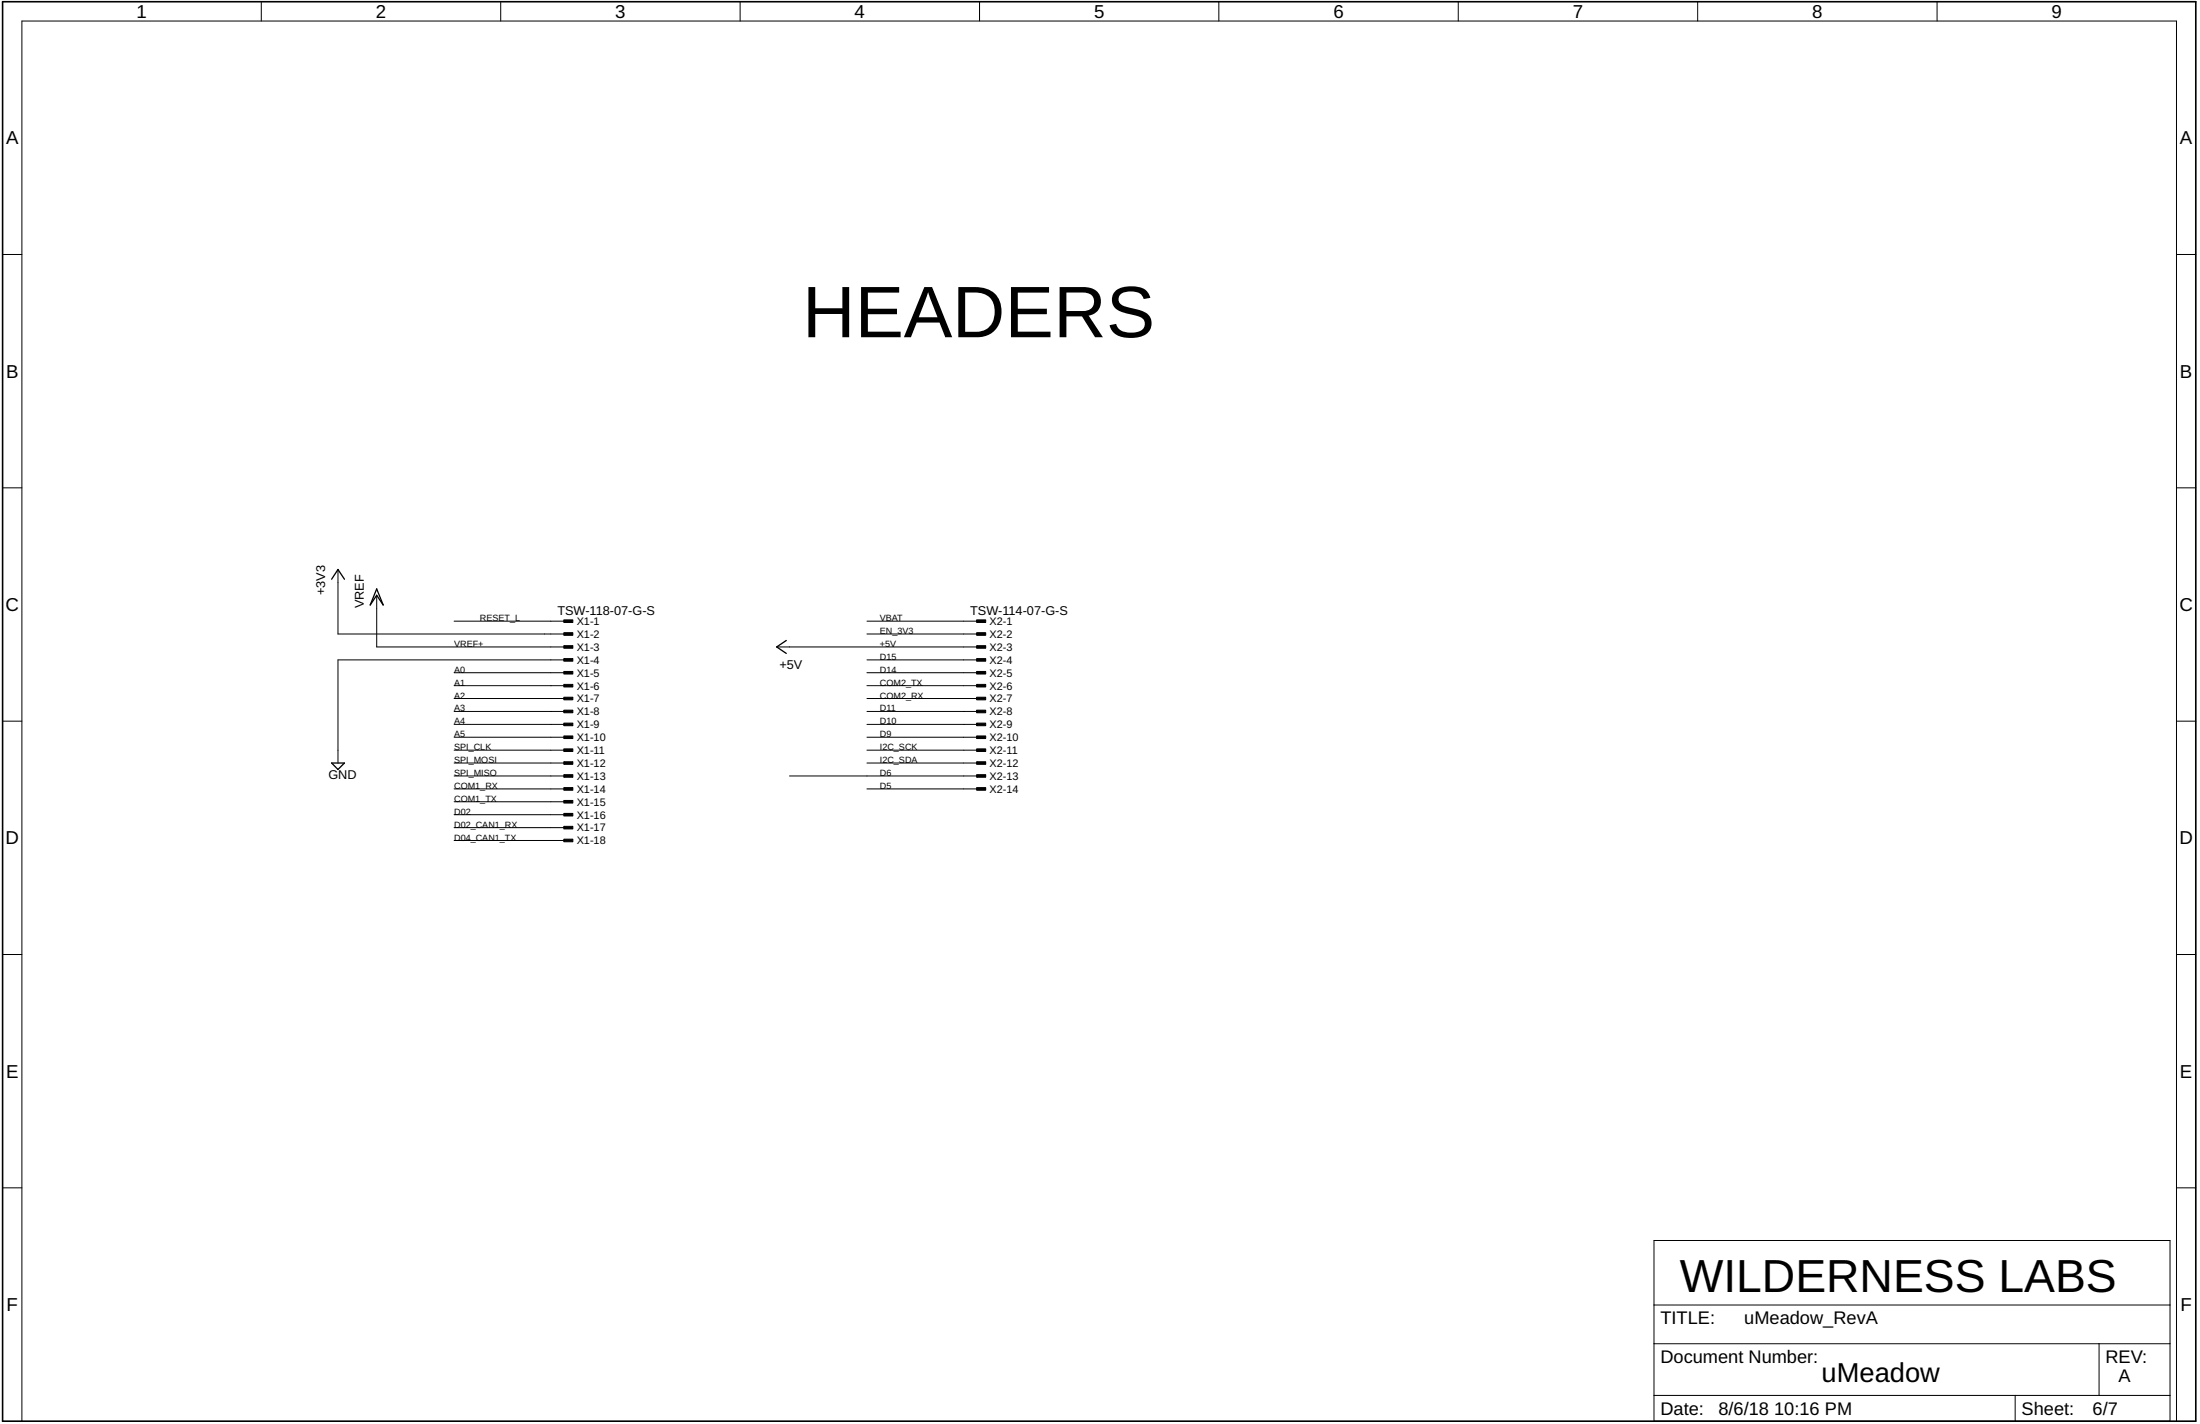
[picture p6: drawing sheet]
<svg xmlns="http://www.w3.org/2000/svg" width="432mm" height="279mm" viewBox="0 0 432 279" stroke-linecap="round" stroke-linejoin="round" font-family="sans-serif">
<path d="M.5 .3h430.5v278.5h-430.5z" fill="none" stroke="#000" stroke-width=".32"/>
<g fill="none" stroke="#000" stroke-width=".2">
<path d="M51.3 .3v3.8M98.3 .3v3.8M145.3 .3v3.8M192.3 .3v3.8M239.2 .3v3.8M286.2 .3v3.8M333.2 .3v3.8M380.2 .3v3.8M.5 49.9h3.8M427.2 49.9h3.8M.5 95.7h3.8M427.2 95.7h3.8"/>
<path d="M66.3 111.7v12.7h44.4M73.9 116.8v10.1h36.8M89.1 121.9h21.6M89.1 132h21.6M89.1 134.5h21.6M89.1 137.1h21.6M89.1 139.6h21.6M110.7 129.5h-44.4v20.2M152.4 126.9h39.3M170.2 121.9h21.5M170.2 124.4h21.5M170.2 129.5h21.5"/>
<path d="M170.2 132h21.5M170.2 134.5h21.5M170.2 137.1h21.5M170.2 139.6h21.5M.5 141.5h3.8M89.1 142.1h21.6M89.1 144.7h21.6M89.1 147.2h21.6M89.1 149.7h21.6M89.1 152.3h21.6M89.1 154.8h21.6M89.1 157.3h21.6"/>
<path d="M89.1 159.9h21.6M155 152.3h36.7M170.2 142.1h21.5M170.2 144.7h21.5M170.2 147.2h21.5M170.2 149.7h21.5M170.2 154.8h21.5M427.2 141.5h3.8M89.1 162.4h21.6M89.1 164.9h21.6M.5 187.3h3.8M427.2 187.3h3.8"/>
<path d="M.5 233.1h3.8M427.2 233.1h3.8M324.6 243.4h101.3v35.4h-101.3zM324.6 256.1h101.3M4.3 278.8v-274.7h422.9v274.7M324.6 263.7h101.3M324.6 273.8h101.3M395.5 273.8v5M412 263.7v10.1"/>
</g>
<g fill="#000" stroke="#000" stroke-width=".2">
<path d="M110.7 121.6h1.7v.5h-1.7zM110.7 124.1h1.7v.6h-1.7zM110.7 126.7h1.7v.5h-1.7zM110.7 129.2h1.7v.5h-1.7zM110.7 131.7h1.7v.5h-1.7zM110.7 134.3h1.7v.5h-1.7zM110.7 136.8h1.7v.5h-1.7zM110.7 139.3h1.7v.5h-1.7zM191.7 121.6h1.8v.5h-1.8zM191.7 124.1h1.8v.6h-1.8zM191.7 126.7h1.8v.5h-1.8zM191.7 129.2h1.8v.5h-1.8z"/>
<path d="M191.7 131.7h1.8v.5h-1.8zM191.7 134.3h1.8v.5h-1.8zM191.7 136.8h1.8v.5h-1.8zM191.7 139.3h1.8v.5h-1.8zM110.7 141.9h1.7v.5h-1.7zM110.7 144.4h1.7v.5h-1.7zM110.7 146.9h1.7v.5h-1.7zM110.7 149.5h1.7v.5h-1.7zM110.7 152h1.7v.5h-1.7zM110.7 154.5h1.7v.5h-1.7zM110.7 157.1h1.7v.5h-1.7zM110.7 159.6h1.7v.5h-1.7z"/>
<path d="M191.7 141.9h1.8v.5h-1.8zM191.7 144.4h1.8v.5h-1.8zM191.7 146.9h1.8v.5h-1.8zM191.7 149.5h1.8v.5h-1.8zM191.7 152h1.8v.5h-1.8zM191.7 154.5h1.8v.5h-1.8zM110.7 162.1h1.7v.5h-1.7zM110.7 164.7h1.7v.5h-1.7z"/>
</g>
<path d="M65.1 113.6l1.2-1.9 1.3 1.9M73.9 115.5l1.3 3.2-1.3-1.9-1.2 1.9zM154.3 125.7l-1.9 1.2 1.9 1.3M65.1 149.7h2.5l-1.3 1.3z" fill="none" stroke="#000" stroke-width=".25"/>
<text font-size="14.3" x="157.5" y="66.2">HEADERS</text>
<text font-size="9.1" x="329.7" y="253.5">WILDERNESS LABS</text>
<text font-size="5.4" x="357.5" y="271.3">uMeadow</text>
<g font-size="3.7">
<text x="26.8" y="3.5">1</text>
<text x="73.8" y="3.5">2</text>
<text x="120.8" y="3.5">3</text>
<text x="167.7" y="3.5">4</text>
<text x="214.7" y="3.5">5</text>
<text x="261.7" y="3.5">6</text>
<text x="308.7" y="3.5">7</text>
<text x="355.7" y="3.5">8</text>
<text x="402.7" y="3.5">9</text>
<text x="1.2" y="28.3">A</text>
<text x="427.9" y="28.3">A</text>
<text x="1.2" y="74.1">B</text>
<text x="427.9" y="74.1">B</text>
<text x="1.1" y="119.9">C</text>
<text x="427.8" y="119.9">C</text>
<text x="1.1" y="165.7">D</text>
<text x="427.8" y="165.7">D</text>
<text x="1.2" y="211.5">E</text>
<text x="427.9" y="211.5">E</text>
<text x="1.3" y="257.2">F</text>
<text x="428" y="257.2">F</text>
</g>
<g font-size="3.6">
<text x="325.9" y="259.9">TITLE:</text>
<text x="342.3" y="259.9">uMeadow_RevA</text>
<text x="325.9" y="267.5">Document Number:</text>
<text x="413.2" y="267.5">REV:</text>
<text x="415.8" y="271.3">A</text>
<text x="325.9" y="277.6">Date:</text>
<text x="337.3" y="277.6">8/6/18</text>
<text x="348.2" y="277.6">10:16 PM</text>
<text x="396.8" y="277.6">Sheet:</text>
<text x="410.7" y="277.6">6/7</text>
</g>
<g font-size="2.5">
<text x="63.8" y="116.8" transform="rotate(-90 63.8 116.8)">+3V3</text>
<text x="71.4" y="119.3" transform="rotate(-90 71.4 119.3)">VREF</text>
<text x="109.4" y="120.6">TSW-118-07-G-S</text>
<text x="190.4" y="120.6">TSW-114-07-G-S</text>
<text x="153" y="131.2">+5V</text>
<text x="64.4" y="152.9">GND</text>
</g>
<g font-size="2.1">
<text x="113.2" y="122.6">X1-1</text>
<text x="113.2" y="125.2">X1-2</text>
<text x="194.2" y="122.6">X2-1</text>
<text x="194.2" y="125.2">X2-2</text>
<text x="113.2" y="127.7">X1-3</text>
<text x="113.2" y="130.2">X1-4</text>
<text x="194.2" y="127.7">X2-3</text>
<text x="194.2" y="130.2">X2-4</text>
<text x="113.2" y="132.8">X1-5</text>
<text x="113.2" y="135.3">X1-6</text>
<text x="113.2" y="137.8">X1-7</text>
<text x="194.2" y="132.8">X2-5</text>
<text x="194.2" y="135.3">X2-6</text>
<text x="194.2" y="137.8">X2-7</text>
<text x="113.2" y="140.4">X1-8</text>
<text x="113.2" y="142.9">X1-9</text>
<text x="194.2" y="140.4">X2-8</text>
<text x="194.2" y="142.9">X2-9</text>
<text x="113.2" y="145.4">X1-10</text>
<text x="113.2" y="148">X1-11</text>
<text x="194.2" y="145.4">X2-10</text>
<text x="194.2" y="148">X2-11</text>
<text x="113.2" y="150.5">X1-12</text>
<text x="113.2" y="153">X1-13</text>
<text x="113.2" y="155.5">X1-14</text>
<text x="194.2" y="150.5">X2-12</text>
<text x="194.2" y="153">X2-13</text>
<text x="194.2" y="155.5">X2-14</text>
<text x="113.2" y="158.1">X1-15</text>
<text x="113.2" y="160.6">X1-16</text>
<text x="113.2" y="163.1">X1-17</text>
<text x="113.2" y="165.7">X1-18</text>
</g>
<g font-size="1.8">
<text x="94.2" y="121.9">RESET_L</text>
<text x="172.7" y="124.4">EN_3V3</text>
<text x="172.7" y="121.9">VBAT</text>
<text x="89.1" y="132">A0</text>
<text x="89.1" y="126.9">VREF+</text>
<text x="172.7" y="126.9">+5V</text>
<text x="172.7" y="132">D14</text>
<text x="172.7" y="129.5">D15</text>
<text x="89.1" y="134.5">A1</text>
<text x="89.1" y="137.1">A2</text>
<text x="172.7" y="134.5">COM2_TX</text>
<text x="172.7" y="137.1">COM2_RX</text>
<text x="89.1" y="139.6">A3</text>
<text x="89.1" y="142.1">A4</text>
<text x="172.7" y="142.1">D10</text>
<text x="172.7" y="139.6">D11</text>
<text x="89.1" y="144.7">A5</text>
<text x="89.1" y="147.2">SPI_CLK</text>
<text x="89.1" y="149.7">SPI_MOSI</text>
<text x="172.7" y="149.7">I2C_SDA</text>
<text x="172.7" y="147.2">I2C_SCK</text>
<text x="172.7" y="144.7">D9</text>
<text x="89.1" y="152.3">SPI_MISO</text>
<text x="89.1" y="154.8">COM1_RX</text>
<text x="172.7" y="154.8">D5</text>
<text x="172.7" y="152.3">D6</text>
<text x="89.1" y="157.3">COM1_TX</text>
<text x="89.1" y="159.8">D02</text>
<text x="89.1" y="162.4">D02_CAN1_RX</text>
<text x="89.1" y="164.9">D04_CAN1_TX</text>
</g>
</svg>
